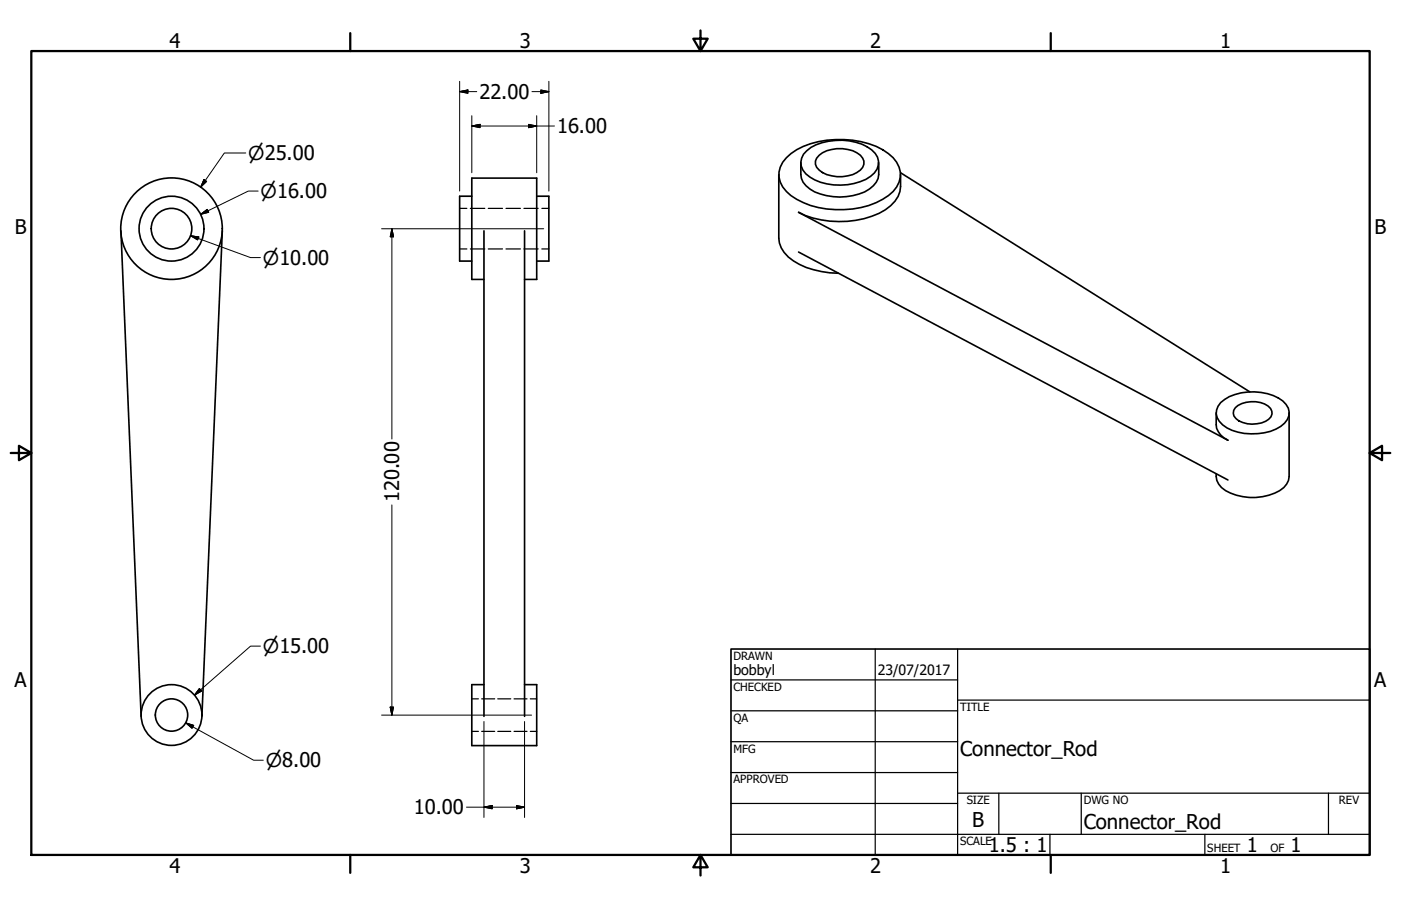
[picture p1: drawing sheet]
<svg xmlns="http://www.w3.org/2000/svg" width="432mm" height="279mm" viewBox="0 0 432 279" stroke-linecap="round" stroke-linejoin="round" font-family="sans-serif">
<!-- layer: Visible (ANSI) -->
<g fill="none" stroke="#000" stroke-width=".51">
<path d="M240 53.8v19.7a9.9 9.9 0 0 0 6.4 8 28.2 28.2 0 0 0 12 2.8M242.4 48.6a21.6 21.6 0 0 1 15.1-5.5 23.9 23.9 0 0 1 17.8 5.5 7.4 7.4 0 0 1-1.5 11.7 28.1 28.1 0 0 1-26.2 2.2 11.1 11.1 0 0 1-7.5-7.9 7.3 7.3 0 0 1 2.3-6zM246.8 50.2v3.6a7.3 7.3 0 0 0 6 6 18.7 18.7 0 0 0 15.2-1.5 5.8 5.8 0 0 0 2.8-4.5v-3.6M248.7 46.5a16.6 16.6 0 0 1 13-3.1 11.2 11.2 0 0 1 8.7 5.1 4.8 4.8 0 0 1-2 5.9 18.1 18.1 0 0 1-18.8 .2 4.8 4.8 0 0 1-.9-8.1zM252.5 47.9a10.8 10.8 0 0 1 12.7 0 3.1 3.1 0 0 1-1.1 5.3 11 11 0 0 1-11.6-.7 2.79 2.79 0 0 1 0-4.6zM277.6 53.8v3.7a10.1 10.1 0 0 1-6.6 8.3 29.9 29.9 0 0 1-24.9-.3l132.4 70.3a5.8 5.8 0 0 1-3.7-4.8v-3.7M277.6 53.3l107.6 67.5M37.3 71.2l6.2 149.7M68.5 71.2l-6.3 149.7M145.4 60.5h-3.7v20h3.7M149.2 71.2v149.7M161.7 71.2v149.7"/>
<path d="M165.4 60.5h3.8v20h-3.8M246.1 77.7l132.4 70.3M149.2 86.2h-3.8v-31.3h20v31.3h-3.7M376.2 124.1a16.3 16.3 0 0 1 16.2-2.1 7 7 0 0 1 4.9 5 5.6 5.6 0 0 1-4 5.3 18.1 18.1 0 0 1-15.2-.3 5.4 5.4 0 0 1-3.1-5.6l.4-1.1zM380.7 125.7a8.4 8.4 0 0 1 10.9 .3 2.55 2.55 0 0 1-1.5 3.9 8.9 8.9 0 0 1-9.2-.8 2.31 2.31 0 0 1-.2-3.4zM397.3 127.3v19.6a5.9 5.9 0 0 1-4.4 5.2 16.8 16.8 0 0 1-16.4-1.7 4.9 4.9 0 0 1-1.7-4.3M149.2 211.1h-3.8v18.8h20v-18.8h-3.7"/>
<circle cx="52.9" cy="70.5" r="15.7"/>
<circle cx="52.9" cy="70.5" r="10"/>
<circle cx="52.9" cy="70.5" r="6.3"/>
<circle cx="52.9" cy="220.5" r="9.4"/>
<circle cx="52.9" cy="220.5" r="5"/>
</g>
<!-- layer: Hidden (ANSI) -->
<g fill="none" stroke="#000" stroke-width=".38">
<path d="M141.7 76.8h2.2M141.7 64.3h2.2M145 76.8h4.4M145 64.3h4.4M150.5 76.8h4.4M150.5 64.3h4.4M156 76.8h4.4M156 64.3h4.4M161.5 76.8h4.4M161.5 64.3h4.4M167 76.8h2.2M167 64.3h2.2"/>
<path d="M145.4 215.5h2M148.5 215.5h4M153.4 215.5h4M158.4 215.5h4M163.4 215.5h2M145.4 225.6h2M148.5 225.6h4M153.4 225.6h4M158.4 225.6h4M163.4 225.6h2"/>
</g>
<!-- layer: Border (ANSI) -->
<path d="M9.7 15.7h412.4v248h-412.4zM107.9 10.2v5.5M215.9 9.4v6.3l-2.2-3.8h4.4l-2.2 3.8M323.8 10.2v5.5M3.3 139.7h6.4l-3.9-2.2v4.4l3.9-2.2M422.1 139.7l3.9 2.2v-4.4l-3.9 2.2h6.4M107.9 263.7v5.5M215.9 263.7l2.2 3.8h-4.4l2.2-3.8v6.3M323.8 263.7v5.5" fill="none" stroke="#000" stroke-width=".7"/>
<!-- layer: Title (ANSI) -->
<g fill="none" stroke="#000" stroke-width=".38">
<path d="M225.3 209.7h69.8M225.3 219.2h69.8M269.7 200.2v63.5M295.1 215.9h127M295.1 200.2v63.5M225.3 228.7h69.8M225.3 238.3h69.8M225.3 257.3h196.8M225.3 247.8h69.8M295.1 244.6h127M307.8 244.6v12.7M323.6 257.3v6.4"/>
<path d="M333.2 244.6v12.7M371.3 257.3v6.4M409.4 244.6v12.7"/>
</g>
<path d="M225.3 200.2h196.8v63.5h-196.8z" fill="none" stroke="#000" stroke-width=".51"/>
<!-- layer: Dimension (ANSI) -->
<g fill="none" stroke="#000" stroke-width=".31">
<path d="M141.7 28.3l2.5-.6v1.1zM141.7 28.3h5.2M141.7 25.1v33.8M145.4 38.9l2.6-.5v1zM145.4 38.9h25.5M145.4 35.7v17.6M162.9 38.4l2.5 .5-2.5 .5zM164 28.3h5.2M165.4 35.7v17.6M166.7 27.7l2.5 .6-2.5 .5zM169.2 25.1v33.8M62.9 55.4l.8 .5-1.9 1.8z"/>
<path d="M75.8 47.2h-6.6l-7.4 10.5M79.6 58.9h-3.1l-14.7 7.2M58.7 72.7l2.6 .4-.4 .9zM58.7 72.7l18.5 6.7h3.1M61.8 66.1l2.1-1.5 .4 .9zM117.6 70.5h50M120.8 70.5l.5 2.5h-1zM120.8 70.5v64.9M120.8 155.7v64.8M80.3 199.3h-3.1l-17.3 15.1M61.5 212.3l.7 .8-2.3 1.3zM120.3 218.1h1l-.5 2.4z"/>
<path d="M57.3 222.9l2.4 .8-.5 .9zM57.3 222.9l20.9 11.5h3M117.6 220.5h46.2M149.2 222.5v29.6M161.7 222.5v29.6M143.8 248.9h17.9M149.2 248.9l2.5-.5v1zM159.2 248.4l2.5 .5-2.5 .5z"/>
</g>
<g fill="#000" stroke="#000" stroke-width=".31">
<path d="M141.7 28.3l2.5-.6zM141.7 28.3l2.5-.6v1.1zM145.4 38.9l2.6-.5zM145.4 38.9l2.6-.5v1zM162.9 39.4l2.5-.5zM162.9 38.4l2.5 .5-2.5 .5zM166.7 28.8l2.5-.5zM166.7 27.7l2.5 .6-2.5 .5zM62.9 55.4l-1.1 2.3zM62.9 55.4l.8 .5-1.9 1.8zM58.7 72.7l2.6 .4zM58.7 72.7l2.6 .4-.4 .9z"/>
<path d="M61.8 66.1l2.1-1.5zM61.8 66.1l2.1-1.5 .4 .9zM120.8 70.5l.5 2.5zM120.8 70.5l.5 2.5h-1zM61.5 212.3l-1.6 2.1zM61.5 212.3l.7 .8-2.3 1.3zM120.3 218.1l.5 2.4zM120.3 218.1h1l-.5 2.4zM57.3 222.9l2.4 .8zM57.3 222.9l2.4 .8-.5 .9zM149.2 248.9l2.5-.5zM149.2 248.9l2.5-.5v1z"/>
<path d="M159.2 249.4l2.5-.5zM159.2 248.4l2.5 .5-2.5 .5z"/>
</g>
<g font-size="6.3">
<text x="295.9" y="233.2">Connector_Rod</text>
<text x="299.7" y="255.1">B</text>
<text x="334" y="255.7">Connector_Rod</text>
</g>
<g font-size="6.2">
<text x="52.3" y="14.7">4</text>
<text x="160.2" y="14.7">3</text>
<text x="268.2" y="14.7">2</text>
<text x="376.1" y="14.7">1</text>
<text x="147.8" y="30.5">22.00</text>
<text x="171.7" y="41.1">16.00</text>
<text x="4.6" y="72.1">B</text>
<text x="423.6" y="72.1">B</text>
<text x="123" y="154.9" transform="rotate(-90 123 154.9)">120.00</text>
<text x="4.5" y="211.8">A</text>
<text x="423.5" y="211.8">A</text>
<text x="127.6" y="251.1">10.00</text>
<text x="304.8" y="262.8">1.5 : 1</text>
<text x="384.3" y="262.8">1</text>
<text x="397.8" y="262.8">1</text>
<text x="52.3" y="269.2">4</text>
<text x="160.2" y="269.2">3</text>
<text x="268.2" y="269.2">2</text>
<text x="376.1" y="269.2">1</text>
</g>
<g font-size="5.9">
<text x="76.5" y="49.4">⌀25.00</text>
<text x="80.3" y="61.1">⌀16.00</text>
<text x="81" y="81.6">⌀10.00</text>
<text x="81" y="201.4">⌀15.00</text>
<text x="82" y="236.6">⌀8.00</text>
</g>
<g font-size="4.4">
<text x="226.1" y="208">bobbyl</text>
<text x="270.5" y="208.2">23/07/2017</text>
</g>
<g font-size="3.5">
<text x="226.1" y="203.5">DRAWN</text>
<text x="226.1" y="213">CHECKED</text>
<text x="295.9" y="219.2">TITLE</text>
<text x="226.1" y="222.6">QA</text>
<text x="226.1" y="232.1">MFG</text>
<text x="226.1" y="241.6">APPROVED</text>
<text x="297.9" y="248">SIZE</text>
<text x="334" y="248">DWG NO</text>
<text x="412.7" y="247.9">REV</text>
<text x="295.9" y="260.7">SCALE</text>
<text x="372.1" y="262.8">SHEET</text>
<text x="391.5" y="262.8">OF</text>
</g>
</svg>
